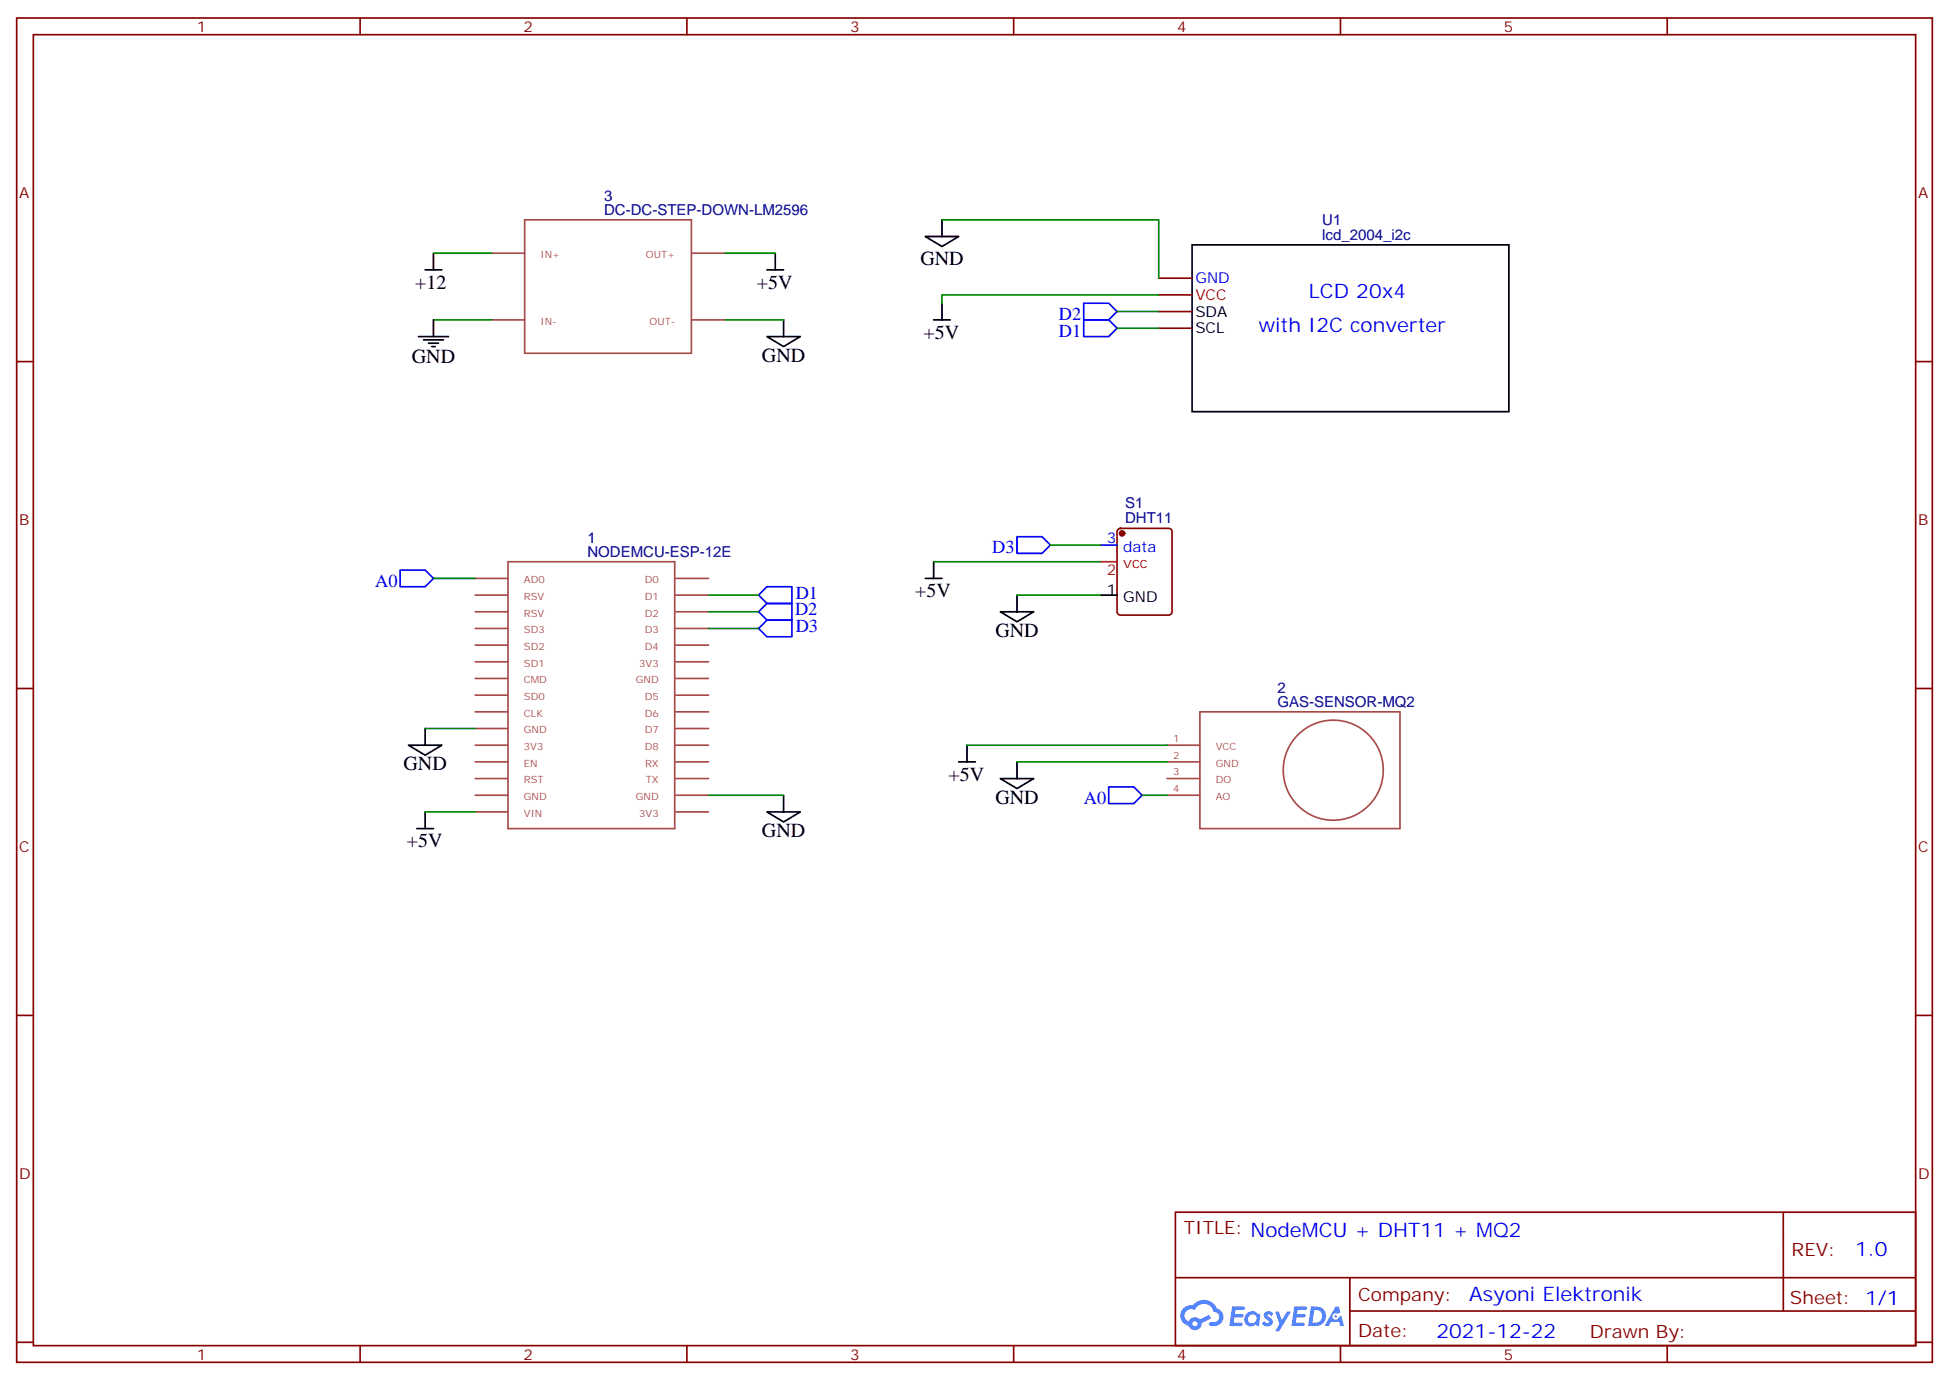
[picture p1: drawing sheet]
<svg xmlns="http://www.w3.org/2000/svg" width="412mm" height="292mm" viewBox="0 0 412 292" stroke-linecap="round" stroke-linejoin="round" font-family="sans-serif">
<g fill="none" stroke="#870000" stroke-width=".35">
<path d="M3.5 3.8h405.4v284.3h-405.4zM7.1 7.3h398.2v277.3h-398.2zM76.2 3.8v3.5M145.3 3.8v3.5M214.5 3.8v3.5M283.6 3.8v3.5M352.8 3.8v3.5M3.5 76.5h3.6M405.3 76.5h3.6M3.5 145.6h3.6M405.3 145.6h3.6M3.5 214.8h3.6"/>
<path d="M405.3 214.8h3.6M248.7 256.4h156.6v28.2h-156.6zM377.3 256.4v20.9M248.7 270.2h156.5M285.6 277.3h119.6M285.6 270.2v14.2M3.5 283.9h3.6M76.2 284.6v3.5M145.3 284.6v3.5M214.5 284.6v3.5M283.6 284.6v3.5M352.8 284.6v3.5"/>
<path d="M405.3 283.9h3.6"/>
</g>
<g fill="#5487ff">
<path d="M267.7 277.6a1.22 1.22 0 0 1 1.7 .2l-.4 .6a.47 .47 0 0 0-.3-.4 .47 .47 0 0 0-.5 .2v.1a1.55 1.55 0 0 1 1.1 1.5 1.34 1.34 0 0 1-2.3 .2l.5-.6 .7 .5a.29 .29 0 0 0 .3-.3 .29 .29 0 0 0-.2-.3 1.04 1.04 0 0 1-.6-1.7z"/>
<path d="M260.7 276.3h2.1a.43 .43 0 0 1 .5 .1 .43 .43 0 0 1 .1 .5l-.3 .2h-1.7l-.1 .8h1.5a.37 .37 0 0 1 .3 .4 .37 .37 0 0 1-.3 .4h-1.6l-.2 1.1h1.3a.43 .43 0 0 1 .5 0 .43 .43 0 0 1 .1 .5l-.3 .2h-2.5z"/>
<path d="M273.8 276.3h2.2a.43 .43 0 0 1 .4 .1 .43 .43 0 0 1 .1 .5l-.3 .2h-1.6l-.2 .8h1.6a.37 .37 0 0 1 .3 .4 .37 .37 0 0 1-.4 .4h-1.6l-.1 1.1h1.3a.43 .43 0 0 1 .4 0 .43 .43 0 0 1 .1 .5l-.3 .2h-2.4z"/>
<path d="M282.6 276.3h.7l.3 1.3-.6 .3a.69 .69 0 0 0-1 .3 .69 .69 0 0 0 .4 .9 .69 .69 0 0 0 .9-.6l.5-.2 .6 2.2h-.8l-.2-.9h-1.8l-.5 .9h-.8z"/>
<path d="M269.8 277.4h.8l.6 1.8 1.1-1.8h.9l-2.6 4.2h-.8l.9-1.5z"/>
<path d="M277.4 276.3l-.6 4.2h1.3a2.11 2.11 0 0 0 2.5-2.1 2.11 2.11 0 0 0-2.5-2.1zM278.1 277.1a1.39 1.39 0 0 1 1.7 1.4 1.39 1.39 0 0 1-1.8 1.3h-.3z"/>
<path d="M263.7 277.9a1.47 1.47 0 0 0-.1 2.1 1.47 1.47 0 0 0 2.1 .2l.7 .3 .3-2.3-.2-.3h-.4a1.49 1.49 0 0 0-2.4 0zM264.4 278.3a.92 .92 0 0 1 1.5 .5 .92 .92 0 0 1-1.3 1.1 .9 .9 0 0 1-.2-1.6z"/>
<path d="M250.4 276.7a2.18 2.18 0 0 0 1.1 3.7 1.44 1.44 0 0 0 1.6 .9 1.44 1.44 0 0 0 1.2-1.4l2-1.1-.5-.7-1.9 1a1.47 1.47 0 0 0-2.4 .4 1.39 1.39 0 0 1-.7-1.9 1.39 1.39 0 0 1 2-.5 2.08 2.08 0 0 1 2.2-1.3 2.08 2.08 0 0 1 1.8 1.7 1.07 1.07 0 0 1 1.2 1 1.07 1.07 0 0 1-1 1.1h-.7a.43 .43 0 0 0-.5 .4 .43 .43 0 0 0 .4 .5 2 2 0 0 0 2.4-1 2 2 0 0 0-.7-2.6l-.4-.2a2.98 2.98 0 0 0-5.1-.6l-1.1 .1zM252.3 280a.55 .55 0 0 1 1.1 0 .55 .55 0 0 1-1.1 0z"/>
<circle cx="282.6" cy="278.4" r=".26"/>
</g>
<g fill="none" stroke="#a64a4a" stroke-width=".35">
<path d="M104.1 53.6h6.9M111 46.5h35.3v28.2h-35.3zM146.5 53.6h7M104.1 67.7h6.9M146.5 67.7h7M107.5 118.8h35.3v56.5h-35.3zM100.5 122.3h7M100.5 125.9h7M100.5 129.4h7M100.5 132.9h7M100.5 136.5h7M100.5 140h7"/>
<path d="M143 122.3h6.9M143 125.9h6.9M143 129.4h6.9M143 132.9h6.9M143 136.5h6.9M143 140h6.9M100.5 143.5h7M100.5 147h7M100.5 150.6h7M100.5 154.1h7M100.5 157.6h7M143 143.5h6.9"/>
<path d="M143 147h6.9M143 150.6h6.9M143 154.1h6.9M143 157.6h6.9M246.9 157.6h7M253.9 150.6h42.3v24.7h-42.3zM100.5 161.1h7M100.5 164.7h7M100.5 168.2h7M100.5 171.7h7M143 161.1h6.9M143 164.7h6.9"/>
<path d="M143 168.2h6.9M143 171.7h6.9M246.9 161.1h7M246.9 164.7h7M246.9 168.2h7M292.7 162.9a10.6 10.6 0 0 0-15.5-9.4 10.6 10.6 0 0 0-1.2 18 10.6 10.6 0 0 0 16.6-7.2l.1-1.3"/>
</g>
<path d="M245.2 58.8h7M245.2 62.4h7M245.2 65.9h7M245.2 69.4h7M236.6 112l.5-.2h10.2a.71 .71 0 0 1 .7 .7v16.9a.76 .76 0 0 1-.7 .7h-10.2a.76 .76 0 0 1-.7-.7v-16.9z" fill="none" stroke="#870000" stroke-width=".35"/>
<circle cx="237.4" cy="112.8" r=".53" fill="#870000" stroke="#870000" stroke-width=".35"/>
<path d="M229.3 64.1h5.3l1.8 1.8-1.8 1.8h-5.3zM229.3 67.7h5.3l1.8 1.7-1.8 1.8h-5.3zM215.2 113.5h5.3l1.7 1.8-1.7 1.8h-5.3zM232.8 115.3h3.6M84.7 120.6h5.3l1.7 1.7-1.7 1.8h-5.3zM160.5 125.9l1.8-1.8h5.3v3.5h-5.3zM160.5 129.4l1.8-1.8h5.3v3.6h-5.3zM160.5 132.9l1.8-1.7h5.3v3.5h-5.3zM234.6 166.4h5.3l1.8 1.8-1.8 1.8h-5.3z" fill="none" stroke="#00f" stroke-width=".35"/>
<path d="M232.8 118.8h3.6" fill="none" stroke="#f00" stroke-width=".35"/>
<g fill="none" stroke="#000" stroke-width=".35">
<path d="M90 57.1h3.5M91.7 53.6v3.5M162.3 57.1h3.5M164 53.6v3.5M195.8 50h7l-3.5 2.1zM199.3 46.5v3.5M252.2 51.8h67.1v35.3h-67.1zM88.5 71.2h6.4M89.6 71.9h4.2M90.7 72.6h2.1M91.4 73.3h.7M91.7 67.7v3.5"/>
<path d="M162.3 71.2h7l-3.5 2.1zM165.8 67.7v3.5M197.6 67.7h3.5M199.3 64.1v3.6M197.6 118.8v3.5M195.8 122.3h3.5M211.7 129.4h7l-3.5 2.1zM215.2 125.9v3.5M232.8 125.9h3.6M86.4 157.6h7.1l-3.5 2.1zM90 154.1v3.5M204.6 157.6v3.5"/>
<path d="M88.2 175.3h3.5M90 171.7v3.6M162.3 171.7h7l-3.5 2.1zM165.8 168.2v3.5M202.8 161.1h3.6M211.7 164.7h7l-3.5 2.1zM215.2 161.1v3.6"/>
</g>
<g fill="none" stroke="#008700" stroke-width=".35">
<path d="M91.7 53.6h12.4M153.5 53.6h10.5M199.3 46.5h45.9v12.3M91.7 67.7h12.4M153.5 67.7h12.3M236.4 65.9h8.8M236.4 69.4h8.8M245.2 62.4h-45.9v1.7M197.6 118.8h35.2M222.2 115.3h10.6M91.7 122.3h8.8M149.9 125.9h10.6"/>
<path d="M149.9 129.4h10.6M149.9 132.9h10.6M215.2 125.9h17.6M90 154.1h10.5M204.6 157.6h42.3M90 171.7h10.5M149.9 168.2h15.9M215.2 161.1h31.7M241.7 168.2h5.2"/>
</g>
<g font-size="4.2">
<text x="194.7" y="56.1">GND</text>
<text x="87.8" y="61">+12</text>
<text x="160.2" y="61">+5V</text>
<text x="195.4" y="71.6">+5V</text>
<text x="87.1" y="76.8">GND</text>
<text x="161.2" y="76.5">GND</text>
<text x="193.7" y="126.3">+5V</text>
<text x="210.6" y="134.7">GND</text>
<text x="85.4" y="162.9">GND</text>
<text x="200.7" y="165.1">+5V</text>
<text x="210.6" y="170">GND</text>
<text x="86.1" y="179.2">+5V</text>
<text x="161.2" y="177">GND</text>
</g>
<g font-size="4.2" fill="#00f">
<text x="276.9" y="63.1">LCD 20x4</text>
<text x="266.3" y="70.2">with I2C converter</text>
<text x="392.5" y="265.7">1.0</text>
<text x="310.9" y="275.2">Asyoni Elektronik</text>
<text x="304" y="283">2021-12-22</text>
</g>
<g font-size="3.9" fill="#00f">
<text x="224" y="67.7">D2</text>
<text x="224" y="71.2">D1</text>
<text x="209.9" y="117.1">D3</text>
<text x="79.4" y="124.1">A0</text>
<text x="168.2" y="130.2">D2</text>
<text x="168.4" y="126.6">D1</text>
<text x="168.4" y="133.7">D3</text>
<text x="229.3" y="170">A0</text>
</g>
<g font-size="3.9" fill="#800">
<text x="250.5" y="261">TITLE: NodeMCU + DHT11 + MQ2</text>
<text x="379.1" y="265.7">REV:</text>
<text x="287.4" y="275.2">Company:</text>
<text x="378.7" y="275.8">Sheet: 1/1</text>
<text x="287.4" y="282.9">Date:</text>
<text x="336.4" y="282.9">Drawn By:</text>
</g>
<g font-size="3.2" fill="#800">
<text x="41.6" y="6.8">1</text>
<text x="110.8" y="6.8">2</text>
<text x="179.9" y="6.8">3</text>
<text x="249.1" y="6.8">4</text>
<text x="318.2" y="6.8">5</text>
<text x="4.1" y="41.9">A</text>
<text x="405.9" y="41.9">A</text>
<text x="4.1" y="111.1">B</text>
<text x="405.9" y="111.1">B</text>
<text x="4.1" y="180.2">C</text>
<text x="405.9" y="180.2">C</text>
<text x="4.1" y="249.3">D</text>
<text x="405.9" y="249.3">D</text>
<text x="41.6" y="287.6">1</text>
<text x="110.8" y="287.6">2</text>
<text x="179.9" y="287.6">3</text>
<text x="249.1" y="287.6">4</text>
<text x="318.2" y="287.6">5</text>
</g>
<g font-size="3.2" fill="#000080">
<text x="127.8" y="45.4">DC-DC-STEP-DOWN-LM2596</text>
<text x="127.8" y="42.5">3</text>
<text x="279.8" y="47.5">U1</text>
<text x="279.8" y="50.7">lcd_2004_i2c</text>
<text x="238.1" y="107.4">S1</text>
<text x="238.1" y="110.6">DHT11</text>
<text x="124.3" y="117.8">NODEMCU-ESP-12E</text>
<text x="124.3" y="114.8">1</text>
<text x="270.3" y="149.5">GAS-SENSOR-MQ2</text>
<text x="270.3" y="146.6">2</text>
</g>
<g font-size="3.2" fill="#00f">
<text x="252.9" y="59.9">GND</text>
<text x="234.2" y="114.9">3</text>
<text x="237.7" y="116.7">data</text>
</g>
<g font-size="3.2" fill="#f00">
<text x="252.9" y="63.4">VCC</text>
<text x="234.2" y="121.6">2</text>
<text x="237.7" y="120.2">vcc</text>
</g>
<g font-size="3.2">
<text x="252.9" y="67">SDA</text>
<text x="252.9" y="70.5">SCL</text>
<text x="234.2" y="125.9">1</text>
<text x="237.7" y="127.3">GND</text>
</g>
<g font-size="2.1" fill="#a54b4b">
<text x="114.4" y="54.6">IN+</text>
<text x="136.7" y="54.6">OUT+</text>
<text x="114.4" y="68.7">IN-</text>
<text x="137.5" y="68.7">OUT-</text>
<text x="110.8" y="123.4">AD0</text>
<text x="136.4" y="123.4">D0</text>
<text x="110.8" y="126.9">RSV</text>
<text x="110.8" y="130.4">RSV</text>
<text x="136.4" y="126.9">D1</text>
<text x="136.4" y="130.4">D2</text>
<text x="110.8" y="134">SD3</text>
<text x="110.8" y="137.5">SD2</text>
<text x="136.4" y="134">D3</text>
<text x="136.4" y="137.5">D4</text>
<text x="110.8" y="141">SD1</text>
<text x="135.3" y="141">3V3</text>
<text x="110.8" y="144.6">CMD</text>
<text x="110.8" y="148.1">SD0</text>
<text x="134.5" y="144.6">GND</text>
<text x="136.4" y="148.1">D5</text>
<text x="110.8" y="151.6">CLK</text>
<text x="110.8" y="155.1">GND</text>
<text x="136.4" y="151.6">D6</text>
<text x="136.4" y="155.1">D7</text>
<text x="110.8" y="158.7">3V3</text>
<text x="136.4" y="158.7">D8</text>
<text x="248.3" y="156.9">1</text>
<text x="248.3" y="160.5">2</text>
<text x="257.2" y="158.7">VCC</text>
<text x="110.8" y="162.2">EN</text>
<text x="110.8" y="165.7">RST</text>
<text x="136.5" y="162.2">RX</text>
<text x="136.6" y="165.7">TX</text>
<text x="248.3" y="164">3</text>
<text x="248.3" y="167.5">4</text>
<text x="257.2" y="162.2">GND</text>
<text x="257.2" y="165.7">DO</text>
<text x="110.8" y="169.2">GND</text>
<text x="110.8" y="172.8">VIN</text>
<text x="134.5" y="169.2">GND</text>
<text x="135.3" y="172.8">3V3</text>
<text x="257.2" y="169.2">AO</text>
</g>
</svg>
